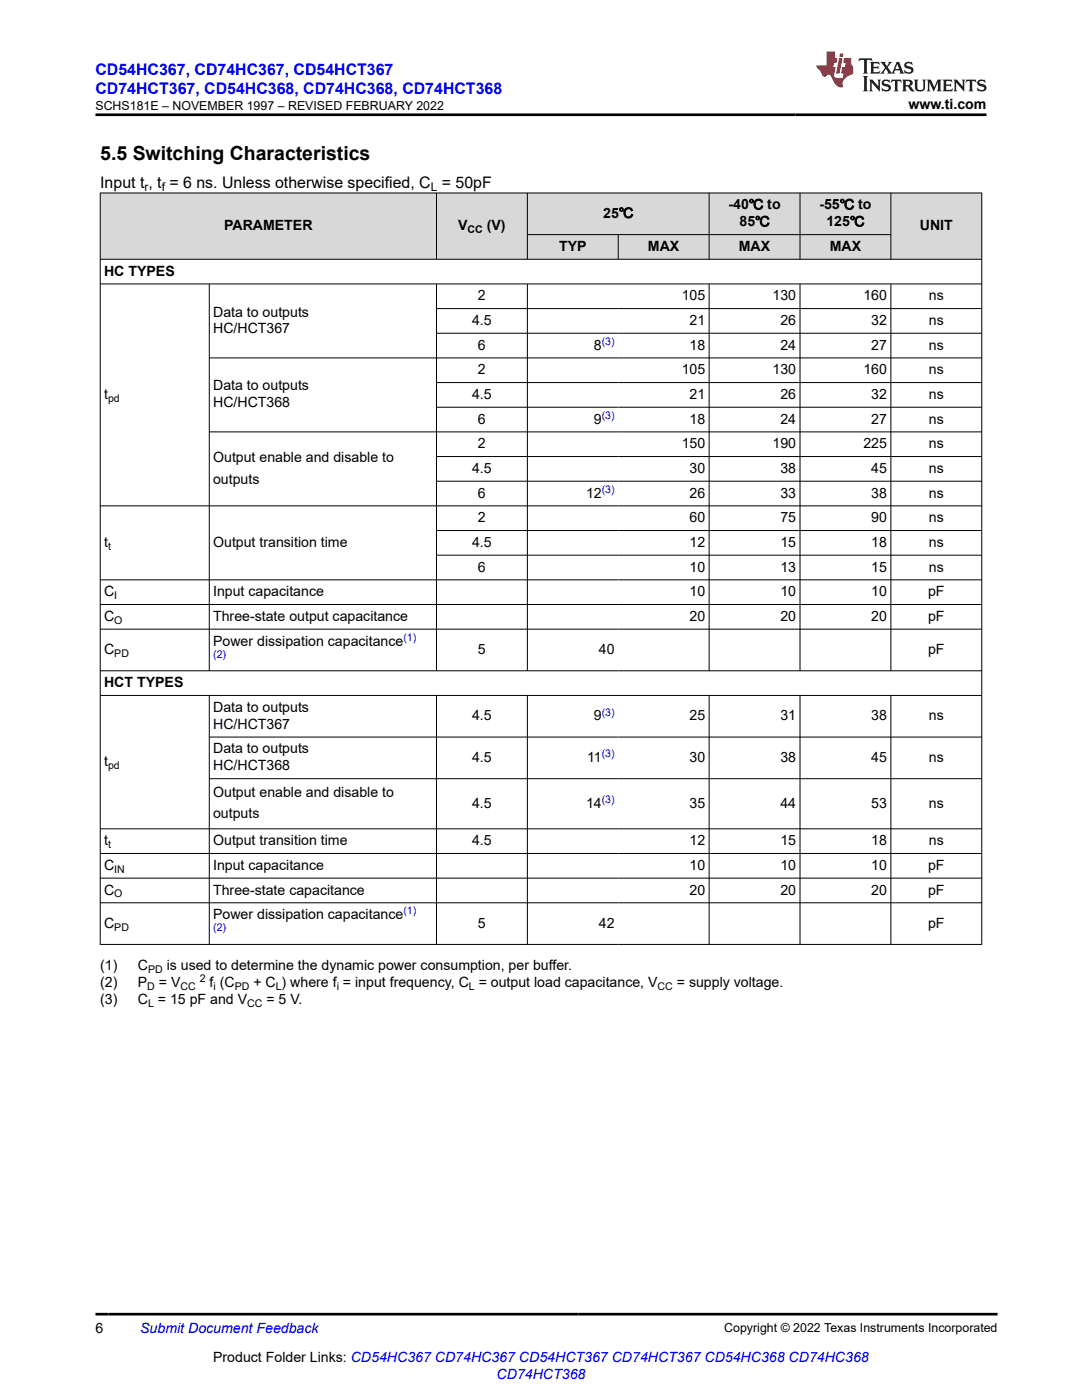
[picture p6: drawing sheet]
<svg xmlns="http://www.w3.org/2000/svg" width="216mm" height="279mm" viewBox="0 0 216 279" stroke-linecap="round" stroke-linejoin="round" font-family="sans-serif">
<g fill="#d8d8d8">
<path d="M20 38.5h175.9v8.3h-175.9z" fill-rule="evenodd"/>
<path d="M20.1 38.6h66.9v13.1h-66.9z" fill-rule="evenodd"/>
<path d="M87.2 38.6h18v13.1h-18z" fill-rule="evenodd"/>
<path d="M105.3 38.6h36.1v8.2h-36.1z" fill-rule="evenodd"/>
<path d="M141.6 38.6h18v8.2h-18z" fill-rule="evenodd"/>
<path d="M159.7 38.6h18v8.2h-18z" fill-rule="evenodd"/>
<path d="M177.8 38.6h18v13.1h-18z" fill-rule="evenodd"/>
<path d="M105.3 46.9h18v4.8h-18z" fill-rule="evenodd"/>
<path d="M123.4 46.9h18v4.8h-18z" fill-rule="evenodd"/>
<path d="M141.6 46.9h18v4.8h-18z" fill-rule="evenodd"/>
<path d="M159.7 46.9h18v4.8h-18z" fill-rule="evenodd"/>
</g>
<g fill="none" stroke="#000" stroke-width=".2">
<path d="M19.9 38.5h176.1M20 38.5v150M87.1 38.5v13.3M105.2 38.5v13.3M141.5 38.5v13.3M159.6 38.5v13.3M177.8 38.5v13.3M195.9 38.5v150M19.9 51.7h176.1M19.9 56.7h176.1M41.8 56.7v77.2M87.1 56.7v77.2"/>
<path d="M105.2 56.7v77.2M105.2 46.8h72.6M123.4 46.8v5M141.5 56.7v77.2M159.6 56.7v77.2M177.8 56.7v77.2M41.8 71.4h154.2M87.1 61.6h108.9M87.1 66.5h108.9M87.1 76.3h108.9M41.8 86.2h154.2M87.1 81.3h108.9"/>
<path d="M87.1 91.1h108.9M87.1 96h108.9M19.9 115.7h176.1M87.1 105.9h108.9M87.1 110.8h108.9M196 101h-176.1M19.9 120.6h176.1M19.9 125.6h176.1M19.9 133.9h176.1M19.9 138.8h176.1M41.8 138.8v49.7M87.1 138.8v49.7"/>
<path d="M105.2 138.8v49.7M141.5 138.8v49.7M159.6 138.8v49.7M177.8 138.8v49.7M41.8 147.1h154.2M41.8 155.4h154.2M19.9 165.4h176.1M19.9 170.3h176.1M19.9 175.3h176.1M19.9 180.2h176.1M19.9 188.5h176.1"/>
</g>
<path d="M171.5 11.6l-.2 .6 .5-.2h.6v.1v2.2l-.2 .4h1l-.2-.4v-2.2v-.1h.5l.6 .2-.2-.6zM173.6 12.4l.2 .3v1.6l-.2 .4h1.9l.1-.6a1.08 1.08 0 0 1-1.3 .2v-.7h.6l.4 .2v-.7l-.4 .2h-.6v-.5l.2-.2a1 1 0 0 1 1 .3l-.1-.5zM175.7 12.4l.9 1.1-1 1.2h.9l-.2-.2 .5-.8 .4 .8-.2 .2h1.6l-.2-.2 .2-.5h.9l.1 .5-.1 .2h.9l-.2-.4-.8-1.9h-.5l-.9 2.1-.9-1.1 .9-1h-.8l.2 .2-.4 .6-.4-.6 .2-.2zM179 12.8l.4 1h-.7zM180.7 12.5a.65 .65 0 0 0-.2 .7 .65 .65 0 0 0 .6 .5l.6 .1 .1 .3a.79 .79 0 0 1-.7 .4 .79 .79 0 0 1-.7-.5l.1 .7 .2-.1a.93 .93 0 0 0 1.1 0 .93 .93 0 0 0 .4-.9 1.46 1.46 0 0 0-1.2-.6l-.1-.3a1.09 1.09 0 0 1 1.2 .2l-.2-.6-.1 .1-.5-.2zM172.2 15.2l.2 .4v2.2l-.2 .4h1l-.2-.4v-2.2l.2-.4zM173.4 15.9l.2 .4v1.5l-.2 .4h.8l-.3-.4 .1-1.3 1.6 1.8v-2l.2-.4h-.7l.1 .2 .1 1.1-1.2-1.3zM176.2 16a.65 .65 0 0 0-.2 .8 .65 .65 0 0 0 .6 .4l.6 .2 .1 .2a.79 .79 0 0 1-.7 .4 .79 .79 0 0 1-.7-.5l.1 .7 .2-.1a.93 .93 0 0 0 1.1 .1 .93 .93 0 0 0 .4-1 1.46 1.46 0 0 0-1.2-.5l-.1-.4a1.09 1.09 0 0 1 1.2 .2l-.1-.6-.2 .1-.5-.1zM177.9 15.9l-.1 .6a.63 .63 0 0 1 .8-.3v1.6l-.3 .4h1l-.2-.4v-1.6a.66 .66 0 0 1 .8 .3l-.1-.6zM180 15.9l.2 .4v1.5l-.2 .4h1l-.2-.2-.1-.7h.5l.1 .2a.79 .79 0 0 0 1.2 .6l-1-.9a.61 .61 0 0 0 .6-.6 .61 .61 0 0 0-.5-.7zM180.8 16.2h.1a.47 .47 0 0 1 .5 .1 .47 .47 0 0 1 .1 .5l-.1 .1-.7 .1zM182.3 15.9l.2 .2a2.27 2.27 0 0 0 .4 2 1.04 1.04 0 0 0 1.7-.7v-1.3l.2-.2h-.8l.2 .4v1.1a.6 .6 0 0 1-.6 .6 .6 .6 0 0 1-.6-.6v-1.1l.3-.4zM184.9 15.9l.2 .4v1.5l-.2 .4h.8l-.3-.4v-1.4l.9 1.9 .9-1.9v1.4l-.3 .4h1l-.2-.4v-1.5l.2-.4h-.8l-.7 1.5-.6-1.5zM188.1 15.9l.2 .4v1.5l-.2 .4h1.9l.1-.6a1.09 1.09 0 0 1-1.3 .2v-.7h.6l.4 .2v-.6l-.4 .2h-.6v-.6l.2-.1a1.01 1.01 0 0 1 1 .3l-.1-.6zM190.2 15.9l.3 .4v1.5l-.3 .4h.8l-.2-.4v-1.3l1.6 1.8v-2l.2-.4h-.7l.2 .2v1.1l-1.2-1.3zM192.8 15.9l-.1 .6a.63 .63 0 0 1 .8-.3v1.6l-.3 .4h1l-.2-.4v-1.6a.66 .66 0 0 1 .8 .3l-.1-.6zM195.2 16a.65 .65 0 0 0-.2 .8 .65 .65 0 0 0 .6 .4l.6 .2 .2 .2a.79 .79 0 0 1-.7 .4 .79 .79 0 0 1-.7-.5l.1 .7 .2-.1a.93 .93 0 0 0 1 .1 .93 .93 0 0 0 .5-1 1.46 1.46 0 0 0-1.3-.5v-.4a1.09 1.09 0 0 1 1.2 .2l-.2-.6-.2 .1-.5-.1z" fill="#231f20"/>
<path d="M164.9 10.3v2.7h-2l.1 .4 .8 1a.95 .95 0 0 0 1 .9 .59 .59 0 0 1 .5-.4 .59 .59 0 0 1 .5 .3l.4 .8a1.59 1.59 0 0 0 2.1 1.4 1.61 1.61 0 0 1 1-2.3l1-.3-.1-1.5a1.59 1.59 0 0 1-.3-1.7h-1.5l-.2 .9h.6l-.2 .9h-.5l-.2 .9v.3l.4 .1-.1 .9h-.7a.73 .73 0 0 1-1-.7l.3-1.5h-.5l.1-.9h.5l.2-.9h-.5v-1.3zM167.4 11.6l-.6 3.1h.7l.6-3.1zM167.6 10.7l-.1 .6h.7l.1-.6z" fill="#ed1c24"/>
<path d="M19.1 22.9h177.8M19.1 262.3h179.9" fill="none" stroke="#000" stroke-width=".53"/>
<text font-size="3.9" x="20" y="32">5.5 Switching Characteristics</text>
<g font-size="3.2" fill="#00f">
<text x="19.1" y="14.9">CD54HC367, CD74HC367, CD54HCT367</text>
<text x="19.1" y="18.7">CD74HCT367, CD54HC368, CD74HC368, CD74HCT368</text>
</g>
<text font-size="3.2" x="20" y="37.5">Input t , t = 6 ns. Unless otherwise specified, C = 50pF</text>
<g font-size="2.8">
<text x="181.3" y="21.8">www.ti.com</text>
<text x="145.4" y="41.8">-40℃ to</text>
<text x="163.5" y="41.8">-55℃ to</text>
<text x="44.7" y="45.9">PARAMETER</text>
<text x="91.4" y="45.9">V</text>
<text x="97.1" y="45.9">(V)</text>
<text x="120.4" y="43.5">25℃</text>
<text x="147.6" y="45.2">85℃</text>
<text x="164.9" y="45.2">125℃</text>
<text x="183.5" y="45.9">UNIT</text>
<text x="111.6" y="50.1">TYP</text>
<text x="129.3" y="50.1">MAX</text>
<text x="147.4" y="50.1">MAX</text>
<text x="165.6" y="50.1">MAX</text>
<text x="20.8" y="55">HC TYPES</text>
<text x="95.4" y="59.9">2</text>
<text x="136" y="59.9">105</text>
<text x="154.2" y="59.9">130</text>
<text x="172.3" y="59.9">160</text>
<text x="185.3" y="59.9">ns</text>
<text x="42.5" y="63.2">Data to outputs</text>
<text x="94.2" y="64.9">4.5</text>
<text x="137.6" y="64.9">21</text>
<text x="155.7" y="64.9">26</text>
<text x="173.9" y="64.9">32</text>
<text x="185.3" y="64.9">ns</text>
<text x="42.5" y="66.6">HC/HCT367</text>
<text x="95.4" y="69.8">6</text>
<text x="118.5" y="69.8">8</text>
<text x="137.6" y="69.8">18</text>
<text x="155.7" y="69.8">24</text>
<text x="173.9" y="69.8">27</text>
<text x="185.3" y="69.8">ns</text>
<text x="42.5" y="77.9">Data to outputs</text>
<text x="95.4" y="74.7">2</text>
<text x="136" y="74.7">105</text>
<text x="154.2" y="74.7">130</text>
<text x="172.3" y="74.7">160</text>
<text x="185.3" y="74.7">ns</text>
<text x="20.8" y="79.6">t</text>
<text x="42.5" y="81.3">HC/HCT368</text>
<text x="94.2" y="79.6">4.5</text>
<text x="137.6" y="79.6">21</text>
<text x="155.7" y="79.6">26</text>
<text x="173.9" y="79.6">32</text>
<text x="185.3" y="79.6">ns</text>
<text x="95.4" y="84.5">6</text>
<text x="95.4" y="89.5">2</text>
<text x="118.5" y="84.5">9</text>
<text x="136" y="89.5">150</text>
<text x="137.6" y="84.5">18</text>
<text x="154.2" y="89.5">190</text>
<text x="155.7" y="84.5">24</text>
<text x="172.3" y="89.5">225</text>
<text x="173.9" y="84.5">27</text>
<text x="185.3" y="84.5">ns</text>
<text x="185.3" y="89.5">ns</text>
<text x="42.5" y="92.3">Output enable and disable to</text>
<text x="94.2" y="94.4">4.5</text>
<text x="137.6" y="94.4">30</text>
<text x="155.7" y="94.4">38</text>
<text x="173.9" y="94.4">45</text>
<text x="185.3" y="94.4">ns</text>
<text x="42.5" y="96.5">outputs</text>
<text x="95.4" y="99.3">6</text>
<text x="116.9" y="99.3">12</text>
<text x="137.6" y="99.3">26</text>
<text x="155.7" y="99.3">33</text>
<text x="173.9" y="99.3">38</text>
<text x="185.3" y="99.3">ns</text>
<text x="95.4" y="104.2">2</text>
<text x="137.6" y="104.2">60</text>
<text x="155.7" y="104.2">75</text>
<text x="173.9" y="104.2">90</text>
<text x="185.3" y="104.2">ns</text>
<text x="20.8" y="109.2">t</text>
<text x="42.5" y="109.2">Output transition time</text>
<text x="94.2" y="109.2">4.5</text>
<text x="137.6" y="109.2">12</text>
<text x="155.7" y="109.2">15</text>
<text x="173.9" y="109.2">18</text>
<text x="185.3" y="109.2">ns</text>
<text x="20.8" y="119">C</text>
<text x="42.5" y="119">Input capacitance</text>
<text x="95.4" y="114.1">6</text>
<text x="137.6" y="114.1">10</text>
<text x="137.6" y="119">10</text>
<text x="155.7" y="114.1">13</text>
<text x="155.7" y="119">10</text>
<text x="173.9" y="114.1">15</text>
<text x="173.9" y="119">10</text>
<text x="185.2" y="119">pF</text>
<text x="185.3" y="114.1">ns</text>
<text x="20.8" y="123.9">C</text>
<text x="42.5" y="123.9">Three-state output capacitance</text>
<text x="137.6" y="123.9">20</text>
<text x="155.7" y="123.9">20</text>
<text x="173.9" y="123.9">20</text>
<text x="185.2" y="123.9">pF</text>
<text x="20.8" y="130.5">C</text>
<text x="42.5" y="128.8">Power dissipation capacitance</text>
<text x="95.4" y="130.5">5</text>
<text x="119.5" y="130.5">40</text>
<text x="185.2" y="130.5">pF</text>
<text x="20.8" y="137.1">HCT TYPES</text>
<text x="42.5" y="142.1">Data to outputs</text>
<text x="94.2" y="143.8">4.5</text>
<text x="118.5" y="143.8">9</text>
<text x="137.6" y="143.8">25</text>
<text x="155.7" y="143.8">31</text>
<text x="173.9" y="143.8">38</text>
<text x="185.3" y="143.8">ns</text>
<text x="42.5" y="145.5">HC/HCT367</text>
<text x="20.8" y="152.9">t</text>
<text x="42.5" y="150.4">Data to outputs</text>
<text x="42.5" y="153.8">HC/HCT368</text>
<text x="94.2" y="152.1">4.5</text>
<text x="117.1" y="152.1">11</text>
<text x="137.6" y="152.1">30</text>
<text x="155.7" y="152.1">38</text>
<text x="173.9" y="152.1">45</text>
<text x="185.3" y="152.1">ns</text>
<text x="42.5" y="159.1">Output enable and disable to</text>
<text x="94.2" y="161.2">4.5</text>
<text x="116.9" y="161.2">14</text>
<text x="137.6" y="161.2">35</text>
<text x="155.7" y="161.2">44</text>
<text x="173.9" y="161.2">53</text>
<text x="185.3" y="161.2">ns</text>
<text x="42.5" y="163.3">outputs</text>
<text x="20.8" y="168.7">t</text>
<text x="20.8" y="173.6">C</text>
<text x="42.5" y="168.7">Output transition time</text>
<text x="42.5" y="173.6">Input capacitance</text>
<text x="94.2" y="168.7">4.5</text>
<text x="137.6" y="168.7">12</text>
<text x="137.6" y="173.6">10</text>
<text x="155.7" y="168.7">15</text>
<text x="155.7" y="173.6">10</text>
<text x="173.9" y="168.7">18</text>
<text x="173.9" y="173.6">10</text>
<text x="185.2" y="173.6">pF</text>
<text x="185.3" y="168.7">ns</text>
<text x="20.8" y="178.5">C</text>
<text x="42.5" y="178.5">Three-state capacitance</text>
<text x="137.6" y="178.5">20</text>
<text x="155.7" y="178.5">20</text>
<text x="173.9" y="178.5">20</text>
<text x="185.2" y="178.5">pF</text>
<text x="20.8" y="185.1">C</text>
<text x="42.5" y="183.4">Power dissipation capacitance</text>
<text x="95.4" y="185.1">5</text>
<text x="119.5" y="185.1">42</text>
<text x="185.2" y="185.1">pF</text>
<text x="20" y="197">(2)</text>
<text x="20" y="193.6">(1)</text>
<text x="27.5" y="193.6">C</text>
<text x="27.5" y="197">P</text>
<text x="31.7" y="197">= V</text>
<text x="33.3" y="193.6">is used to determine the dynamic power consumption, per buffer.</text>
<text x="41.8" y="197">f (C</text>
<text x="50.6" y="197">+ C ) where f = input frequency, C = output load capacitance, V</text>
<text x="135.1" y="197">= supply voltage.</text>
<text x="20" y="200.4">(3)</text>
<text x="27.5" y="200.4">C = 15 pF and V</text>
<text x="53.1" y="200.4">= 5 V.</text>
<text x="19.1" y="266.1">6</text>
<text x="42.5" y="271.7">Product Folder Links: CD54HC367 CD74HC367 CD54HCT367 CD74HCT367 CD54HC368 CD74HC368</text>
</g>
<g font-size="2.8" fill="#00f">
<text x="28" y="266.1">Submit Document Feedback</text>
<text x="99.1" y="275.1">CD74HCT368</text>
</g>
<g font-size="2.5">
<text x="19.1" y="21.9">SCHS181E – NOVEMBER 1997 – REVISED FEBRUARY 2022</text>
<text x="144.5" y="265.8">Copyright © 2022 Texas Instruments Incorporated</text>
</g>
<g font-size="2.4">
<text x="28.8" y="38.1">r</text>
<text x="32.3" y="38.1">f</text>
<text x="86" y="38.1">L</text>
</g>
<g font-size="2.1">
<text x="93.3" y="46.5">CC</text>
<text x="21.6" y="80.2">pd</text>
<text x="21.6" y="109.7">t</text>
<text x="22.8" y="119.6">I</text>
<text x="22.8" y="124.5">O</text>
<text x="22.8" y="131.1">PD</text>
<text x="21.6" y="153.5">pd</text>
<text x="21.6" y="169.2">t</text>
<text x="22.8" y="174.2">IN</text>
<text x="22.8" y="179.1">O</text>
<text x="22.8" y="185.7">PD</text>
<text x="29.4" y="197.6">D</text>
<text x="29.5" y="194.2">PD</text>
<text x="36" y="197.6">CC</text>
<text x="39.9" y="196.1">2</text>
<text x="42.6" y="197.6">i</text>
<text x="46.8" y="197.6">PD</text>
<text x="55" y="197.6">L</text>
<text x="67.2" y="197.6">i</text>
<text x="93.6" y="197.6">L</text>
<text x="131.2" y="197.6">CC</text>
<text x="29.5" y="201">L</text>
<text x="49.3" y="201">CC</text>
</g>
<g font-size="2.1" fill="#00f">
<text x="120.1" y="68.8">(3)</text>
<text x="120.1" y="83.6">(3)</text>
<text x="120.1" y="98.4">(3)</text>
<text x="42.5" y="131.3">(2)</text>
<text x="80.5" y="127.9">(1)</text>
<text x="120.1" y="142.8">(3)</text>
<text x="120.1" y="151.1">(3)</text>
<text x="120.1" y="160.3">(3)</text>
<text x="42.5" y="185.9">(2)</text>
<text x="80.5" y="182.5">(1)</text>
</g>
</svg>
